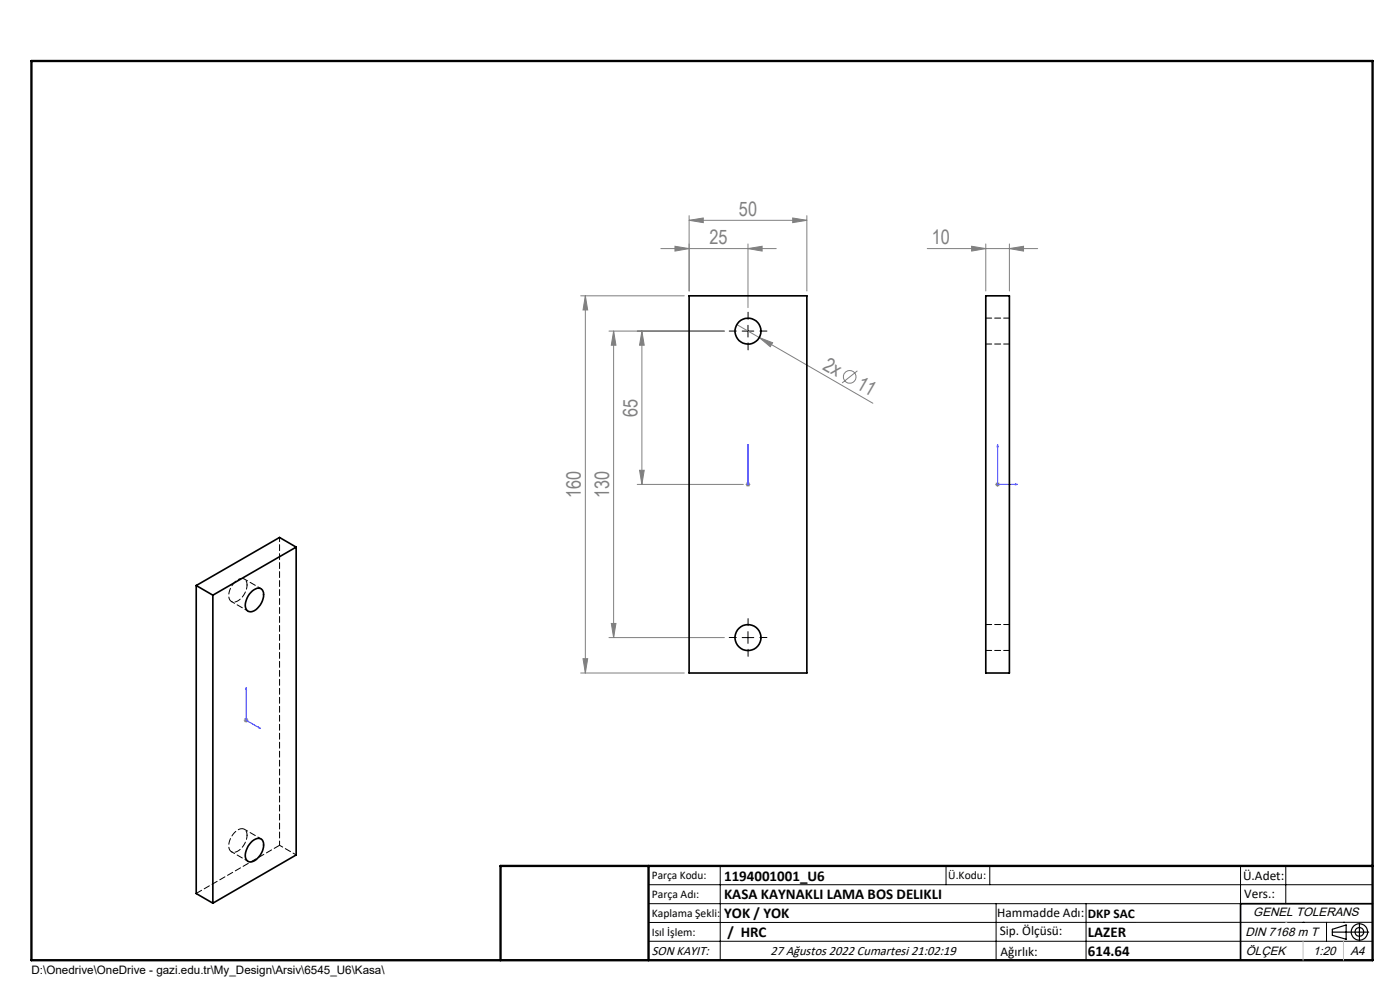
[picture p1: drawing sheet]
<svg xmlns="http://www.w3.org/2000/svg" width="297mm" height="210mm" viewBox="0 0 297 210" stroke-linecap="round" stroke-linejoin="round" font-family="sans-serif">
<g fill="none" stroke="#808080" stroke-width=".21">
<path d="M140.2 52.7h24.5M143.2 52.2l3 .5-3 .6zM146.2 46.7l3-.5v1zM146.2 45.7v16M146.2 46.7h25M158.7 52.7l3-.5v1.1zM158.7 51.7v13.6M168.2 46.2l3 .5-3 .5zM171.2 45.7v16M196.7 52.7h23.4M206.1 52.2l3 .5-3 .6zM209.1 51.7v10"/>
<path d="M214.1 52.7l3-.5v1.1zM214.1 51.7v10M123.2 62.8h22M124.2 62.8l.5 2.9h-1zM124.2 62.8v80M129.2 70.2h24.5M130.2 70.2l.5 3h-1zM130.2 70.2v65M136.2 70.2l.5 3h-1zM136.2 70.2v32.6M156.3 68.9l28.9 16.6M161.1 71.6l2.8 1.1-.5 .8z"/>
<path d="M181.9 78.7l-3.3 2.5M135.7 99.8h1l-.5 3zM135.2 102.8h22.5M158.2 102.8h1M158.3 102.4l.7 .7M158.7 102.2v1M159 102.4l-.7 .7M211.1 102.8h1M211.3 102.4l.7 .7M211.6 102.2v1M212 102.4l-.7 .7M123.7 139.7h1l-.5 3.1z"/>
<path d="M129.2 135.2h24.5M129.7 132.2h1l-.5 3zM51.7 152.8h1M51.9 152.4l.7 .7M52.2 152.3v1M52.6 152.4l-.7 .7M123.2 142.8h22"/>
<circle cx="180.3" cy="79.9" r="1.34"/>
</g>
<g fill="none" stroke="#000" stroke-width=".25">
<path d="M282.6 197.7h7.8M282.6 197.1l3-.9v3l-3-.8zM288.4 195.8v3.8M106.2 203.7h185"/>
<circle cx="288.4" cy="197.7" r="1.74"/>
<circle cx="288.4" cy="197.7" r=".93"/>
</g>
<path d="M158.7 94.3v.4v-.4M158.7 94.3v8.5M211.6 94.3l.1 .4h-.2zM211.6 94.3v8.5h4.2M158.7 102.6v.3zM158.7 102.8h.1M215.4 102.6l.4 .2-.4 .1zM52.2 145.9l.1 .4-.2-.1zM52.2 145.9v6.9l3 1.7M54.9 154.3l.3 .2-.3-.1z" fill="none" stroke="#00f" stroke-width=".21"/>
<path d="M156.2 70.2h-1.5M158.7 67.7v-1.5M158.7 72.7v1.5M161.2 70.2h1.5M156.2 135.2h-1.5M158.7 132.7v-1.5M158.7 137.7v1.5M161.2 135.2h1.5" fill="none" stroke="#000" stroke-width=".21" stroke-dasharray="15.2 1.3 1.3 1.3"/>
<g fill="none" stroke="#000" stroke-width=".21">
<path d="M157.4 70.2h2.5M158.7 69v2.5M157.4 135.2h2.5M158.7 134v2.5M137.6 187.7h153.6M137.6 191.7h153.6M137.6 199.7h153.6M152.8 183.7v20M200.7 183.7v4M210 183.7v4M211.3 191.7v12M230.4 191.7v12"/>
<path d="M263.2 183.7v20M272.8 183.7v8M276.4 195.6h.1M281.4 195.6v4.1M285 195.6h.1M291.2 195.6l-153.6 .1"/>
</g>
<path d="M291.2 191.7h-28v12" fill="none" stroke="#000" stroke-width=".35"/>
<path d="M6.7 12.9h284.5v190.8h-284.5zM137.6 183.7v20M291.2 183.7h-185v20" fill="none" stroke="#000" stroke-width=".5"/>
<path d="M276.4 199.7v4M285 199.7v4" fill="none" stroke="#c0c0c0" stroke-width=".21"/>
<path d="M272.8 195.6h.1" fill="none" stroke="#c0c0c0" stroke-width=".25"/>
<g fill="#00f">
<path d="M158.7 102.6v.3zM158.7 94.3v.4z"/>
<path d="M54.9 154.3l.3 .2-.3-.1zM52.2 145.9l.1 .4-.2-.1z"/>
<path d="M215.4 102.6l.4 .2-.4 .1zM211.6 94.3l.1 .4h-.2z"/>
</g>
<g fill="#808080">
<path d="M161.1 71.6l2.8 1.1-.5 .8z"/>
<path d="M168.2 46.2l3 .5-3 .5zM146.2 46.7l3-.5v1zM214.1 52.7l3-.5v1.1zM206.1 52.2l3 .5-3 .6z"/>
<path d="M158.7 52.7l3-.5v1.1zM143.2 52.2l3 .5-3 .6z"/>
<path d="M124.2 62.8l.5 2.9h-1zM123.7 139.7h1l-.5 3.1zM136.2 70.2l.5 3h-1zM135.7 99.8h1l-.5 3zM130.2 70.2l.5 3h-1zM129.7 132.2h1l-.5 3z"/>
</g>
<g fill="none" stroke="#000" stroke-width=".35">
<path d="M146.2 62.8h25v80h-25zM209.1 62.8h5v80h-5zM62.8 116.1v65.3l-17.6 10.2M62.8 116.1l-17.6 10.2M62.8 116.1l-3.5-2.1-17.7 10.2M41.6 124.2l3.6 2.1M41.6 124.2v65.3l3.6 2.1M45.2 126.3v65.3M53.6 125.3a1.31 1.31 0 0 1 1.3-.5 1.31 1.31 0 0 1 1 1 3.9 3.9 0 0 1-2.7 4 1.38 1.38 0 0 1-1.1-2l.5-1.4zM53.6 178.4a1.3 1.3 0 0 1 1.3-.6 1.3 1.3 0 0 1 1 1 3.9 3.9 0 0 1-2.7 4 1.36 1.36 0 0 1-1.1-2l.5-1.3z"/>
<circle cx="158.7" cy="70.2" r="2.74"/>
<circle cx="158.7" cy="135.2" r="2.76"/>
</g>
<path d="M209.1 73h5M214.1 67.5h-5M209.1 138h5M214.1 132.5h-5M41.6 189.5l17.7-10.2" fill="none" stroke="#000" stroke-width=".21" stroke-dasharray="1.3 .6"/>
<path d="M52.4 124.1a1.2 1.2 0 0 0-.6-1.3 1.2 1.2 0 0 0-1.4 .2 3.9 3.9 0 0 0-1.7 4.2 1.43 1.43 0 0 0 2.4-.2l.8-1.2 .4-.9 .1-.8M52.4 177.2a1.2 1.2 0 0 0-.6-1.3 1.2 1.2 0 0 0-1.4 .2 3.9 3.9 0 0 0-1.7 4.2 1.43 1.43 0 0 0 2.4-.2l.8-1.2 .4-.9 .1-.8M59.3 179.3v-65.3" fill="none" stroke="#000" stroke-width=".21" stroke-dasharray="1.3 .6" stroke-dashoffset=".4"/>
<path d="M49.1 127.6l3.5 2M55.4 124.9l-3.6-2.1M55.4 177.9l-3.6-2M49.1 180.7l3.5 2M62.8 181.3l-3.5-2" fill="none" stroke="#000" stroke-width=".21" stroke-dasharray="1.3 .6" stroke-dashoffset=".5"/>
<g font-size="4.2" fill="#808080">
<text x="156.8" y="45.8">50</text>
<text x="150.5" y="51.8">25</text>
<text x="197.7" y="51.8">10</text>
<text x="174.3" y="78.2" transform="rotate(30 174.3 78.2)">2x</text>
<text x="181.5" y="82.3" transform="rotate(30 181.5 82.3)">11</text>
<text x="135.2" y="88.4" transform="rotate(-90 135.2 88.4)">65</text>
<text x="123.2" y="105.6" transform="rotate(-90 123.2 105.6)">160</text>
<text x="129.3" y="105.6" transform="rotate(-90 129.3 105.6)">130</text>
</g>
<g font-size="3.2">
<text x="153.6" y="190.8">KASA KAYNAKLI LAMA BOS DELIKLI</text>
<text x="153.6" y="186.8">1194001001_U6</text>
<text x="153.6" y="194.8">YOK / YOK</text>
<text x="154.3" y="198.8">/ HRC</text>
<text x="230.8" y="198.7">LAZER</text>
<text x="230.8" y="202.8">614.64</text>
</g>
<g font-size="2.8">
<text x="263.7" y="186.7">Ü.Adet:</text>
<text x="263.9" y="190.5">Vers.:</text>
<text x="211.5" y="194.5">Hammadde Adı:</text>
<text x="230.8" y="194.7">DKP SAC</text>
<text x="138.3" y="202.6">SON KAYIT:</text>
<text x="163.5" y="202.6">27 Ağustos 2022 Cumartesi 21:02:19</text>
<text x="212.1" y="198.4">Sip. Ölçüsü:</text>
<text x="212.2" y="202.7">Ağırlık:</text>
</g>
<g font-size="2.6">
<text x="265.9" y="194.4">GENEL TOLERANS</text>
<text x="264.2" y="198.5">DIN 7168 m T</text>
<text x="264.3" y="202.6">ÖLÇEK</text>
<text x="278.5" y="202.6">1:20</text>
<text x="286.5" y="202.6">A4</text>
</g>
<g font-size="2.5">
<text x="138.3" y="186.4">Parça Kodu:</text>
<text x="138.3" y="190.5">Parça Adı:</text>
<text x="201.2" y="186.5">Ü.Kodu:</text>
<text x="138.3" y="194.5">Kaplama Şekli:</text>
<text x="138.3" y="198.6">Isıl İşlem:</text>
<text x="6.7" y="206.7">D:\Onedrive\OneDrive - gazi.edu.tr\My_Design\Arsiv\6545_U6\Kasa\</text>
</g>
</svg>
